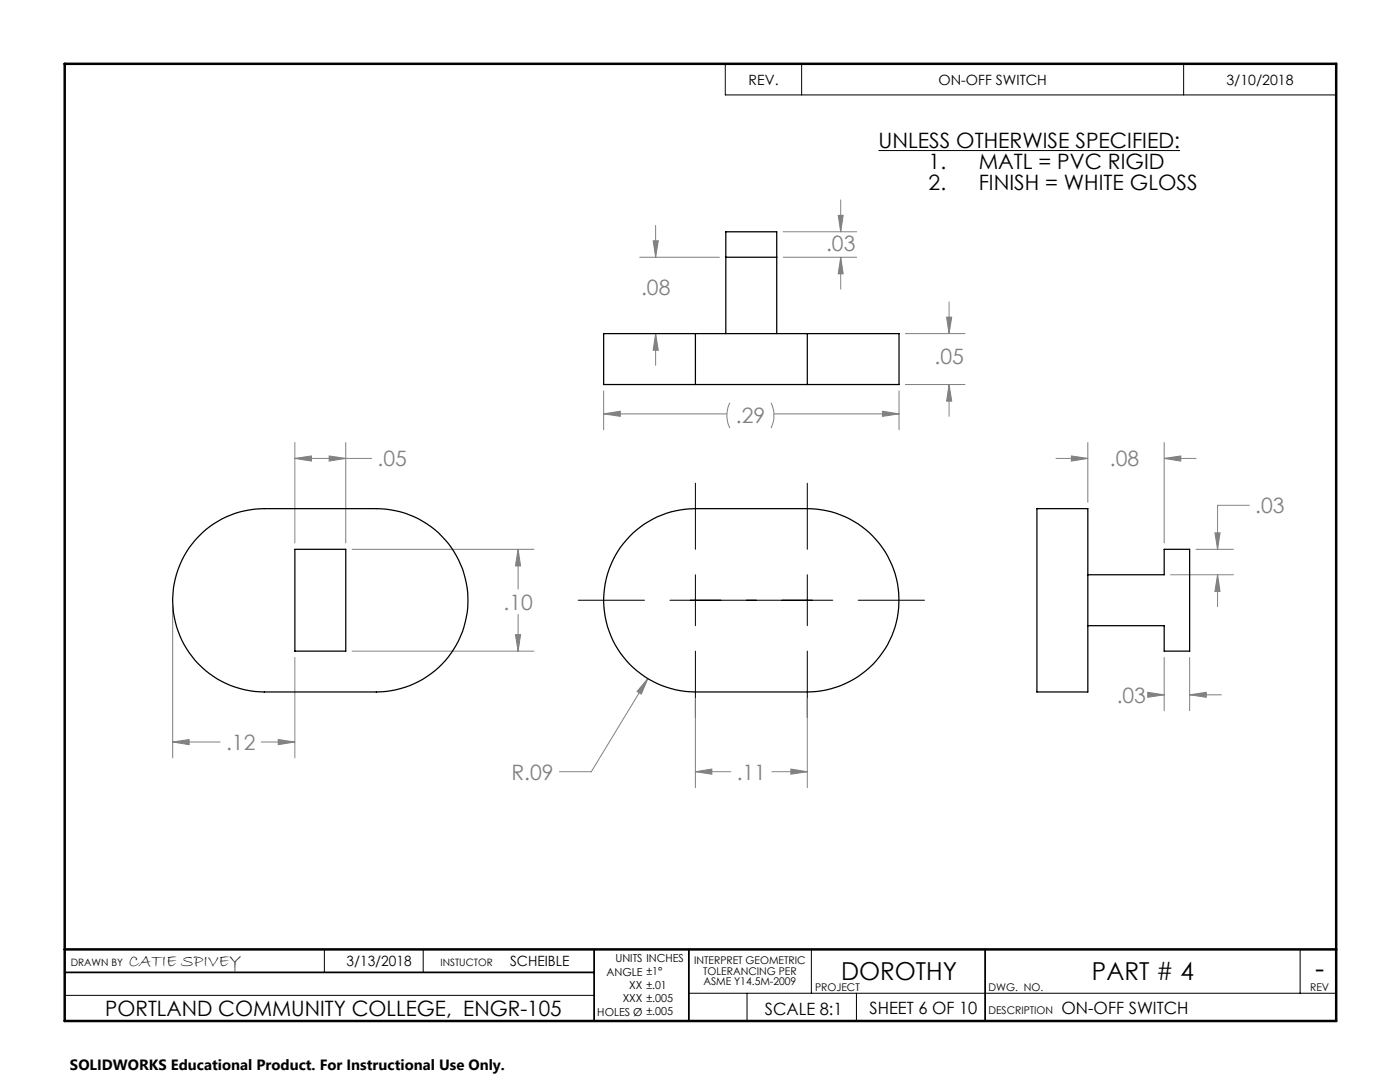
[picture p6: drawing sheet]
<svg xmlns="http://www.w3.org/2000/svg" width="279mm" height="216mm" viewBox="0 0 279 216" stroke-linecap="round" stroke-linejoin="round" font-family="sans-serif">
<g fill="none" stroke="#000" stroke-width=".2">
<path d="M144.7 12.7h122v6.2h-122zM160 12.7v6.2M236.2 12.7v6.2M175.3 30h60.2M138.8 96.4v13.2M161.1 96.4v13.2M115.4 119.8h13.2M133.7 119.8h32.5M138.8 114.7v10.1M161.1 114.7v10.1M171.3 119.8h13.2M138.8 129.9v13.3"/>
<path d="M161.1 129.9v13.3M12.9 198.6h105.7M64.7 189.4v4.6M84.5 189.4v4.6M137.5 198.2h129.2M149.1 198.2v5.5M161.9 189.4v8.8M170.9 198.2v5.5M259.5 189.4v8.8"/>
</g>
<path d="M12.9 194h105.7M118.6 189.4v14.3M137.5 189.4v14.3M196.6 189.4v14.3" fill="none" stroke="#000" stroke-width=".35"/>
<path d="M12.9 12.7h253.8v191h-253.8zM12.9 189.4h253.8" fill="none" stroke="#000" stroke-width=".5"/>
<g fill="none" stroke="#808080" stroke-width=".2">
<path d="M167.8 39.9v6.3M127.7 51.3h15.9M130.4 48h1l-.6 3.3zM130.8 45v6.3M156.3 51.3h14.7M156.3 46.2h14.7M167.3 43h1l-.5 3.2zM167.8 51.3l.5 3.3h-1zM167.8 51.3v6.4M120.5 78v7.8M130.8 66.6l.6 3.3h-1zM130.8 66.6v6.3"/>
<path d="M179.4 78v7.8M180.7 76.7h11.9M180.7 66.6h11.9M188.9 63.3h1l-.5 3.3zM189.4 76.7l.5 3.3h-1zM189.4 60.2v6.4M189.4 76.7v6.4M58.8 91.5l3.4-.5v1zM58.8 91.5h15.4M58.8 88.3v20M65.7 91l3.3 .5-3.3 .5zM69 88.3v20"/>
<path d="M120.5 82.6l3.3-.5v1zM120.5 82.6h24.6M145.7 80.4a5.6 5.6 0 0 0 0 5M153.9 80.4a5.9 5.9 0 0 1 0 5M154.4 82.6h25M176.1 82.1l3.3 .5-3.3 .5zM210.7 91.5h6.4M213.8 91l3.3 .5-3.3 .5zM217.1 88.3v11.9M232.3 91.5l3.4-.5v1zM232.3 88.3v20M232.3 91.5h6.4"/>
<path d="M70.3 109.6h36.3M103.4 109.6l.5 3.3h-1zM103.4 109.6v7.9M233.6 114.7h12.6M238.7 109.6h7.5M242.5 106.3h1l-.5 3.3zM243 114.7l.5 3.3h-1zM243 114.7v6.3M249.3 100.8h-6.3v8.8M34.5 121v30.2M58.8 131.2v20M70.3 129.9h36.3"/>
<path d="M102.9 126.6h1l-.5 3.3zM103.4 122.6v7.3M129.3 135.4l-1.3 3.1-.9-.5zM129.3 135.4l-11.3 18.6h-6.3M138.8 139.3v17.9M161.1 139.3v17.9M229.1 138.1l3.2 .5-3.2 .5zM229.9 138.6h2.4M232.3 131.2v10.6M237.4 138.6l3.3-.5v1zM237.4 131.2v10.6M237.4 138.6h6.4"/>
<path d="M34.5 148.1l3.2-.5v1zM34.5 148.1h9.4M52.1 148.1h6.7M55.5 147.6l3.3 .5-3.3 .5zM138.8 154l3.3-.5v1zM138.8 154h7M154.1 154h7M157.8 153.5l3.3 .5-3.3 .5z"/>
</g>
<path d="M138.8 154l3.3-.5v1zM157.8 153.5l3.3 .5-3.3 .5zM129.3 135.4l-2.2 2.6 .9 .5zM130.4 48h1l-.6 3.3zM130.8 66.6l.6 3.3h-1zM167.3 43h1l-.5 3.2zM167.8 51.3l.5 3.3h-1zM189.4 76.7l.5 3.3h-1zM188.9 63.3h1l-.5 3.3zM176.1 82.1l3.3 .5-3.3 .5zM120.5 82.6l3.3-.5v1zM232.3 91.5l3.4-.5v1zM213.8 91l3.3 .5-3.3 .5zM237.4 138.6l3.3-.5v1zM229.1 138.1l3.2 .5-3.2 .5zM242.5 106.3h1l-.5 3.3zM243 114.7l.5 3.3h-1zM55.5 147.6l3.3 .5-3.3 .5zM34.5 148.1l3.2-.5v1zM102.9 126.6h1l-.5 3.3zM103.4 109.6l.5 3.3h-1zM65.7 91l3.3 .5-3.3 .5zM58.8 91.5l3.4-.5v1z" fill="#808080"/>
<g fill="none" stroke="#000" stroke-width=".25">
<path d="M144.9 51.3h10.1M138.8 66.6h-18.3v10.1h18.3M138.8 66.6v10.1M138.8 76.7h22.3M138.8 66.6h22.3M144.9 66.6v-20.4h10.1v20.4M161.1 66.6h18.3v10.1h-18.3M161.1 66.6v10.1M39.7 107a18.1 18.1 0 0 1 13-5.5h22.4a18.3 18.3 0 0 1 18.3 18.3 18.3 18.3 0 0 1-18.3 18.3h-22.4a18.3 18.3 0 0 1-16.8-11.2 18.3 18.3 0 0 1 3.8-19.9zM58.8 109.6h10.2v20.3h-10.2zM125.7 107a18.1 18.1 0 0 1 13.1-5.5h22.3a18.3 18.3 0 0 1 18.3 18.3 18.3 18.3 0 0 1-18.3 18.3h-22.3a18.3 18.3 0 0 1-16.9-11.2 18.3 18.3 0 0 1 3.8-19.9zM206.9 101.5h10.2v36.6h-10.2z"/>
<path d="M217.1 114.7h15.2v-5.1h5.1v20.3h-5.1v-5.1h-15.2"/>
</g>
<text font-size="5.6" x="262.4" y="195.1">-</text>
<g font-size="4.9">
<text x="167.8" y="195.5">DOROTHY</text>
<text x="217.9" y="195.5">PART # 4</text>
</g>
<g font-size="4.2">
<text x="175.3" y="29.6">UNLESS OTHERWISE SPECIFIED:</text>
<text x="185.3" y="33.8">1.</text>
<text x="195.3" y="33.8">MATL = PVC RIGID</text>
<text x="185.3" y="37.9">2.</text>
<text x="195.3" y="37.9">FINISH = WHITE GLOSS</text>
<text x="21" y="202.7">PORTLAND COMMUNITY COLLEGE, ENGR-105</text>
</g>
<g font-size="4.2" fill="#808080">
<text x="164.9" y="50.2">.03</text>
<text x="127.9" y="58.9">.08</text>
<text x="186.5" y="72.5">.05</text>
<text x="146.9" y="84.5">.29</text>
<text x="75.3" y="93.1">.05</text>
<text x="221.5" y="93.1">.08</text>
<text x="250.5" y="102.4">.03</text>
<text x="100.5" y="121.7">.10</text>
<text x="222.9" y="140.2">.03</text>
<text x="45.1" y="149.7">.12</text>
<text x="102.1" y="155.6">R.09</text>
<text x="147" y="155.6">.11</text>
</g>
<text font-size="3.5" x="25.7" y="192.8">CATIE SPIVEY</text>
<g font-size="3.4">
<text x="152.7" y="202.6">SCALE 8:1</text>
<text x="173.5" y="202.3">SHEET 6 OF 10</text>
<text x="211.8" y="202.3">ON-OFF SWITCH</text>
</g>
<text font-size="3" x="14" y="213.5">SOLIDWORKS Educational Product. For Instructional Use Only.</text>
<g font-size="2.8">
<text x="149.4" y="16.9">REV.</text>
<text x="187.3" y="16.9">ON-OFF SWITCH</text>
<text x="244.8" y="16.9">3/10/2018</text>
<text x="69.2" y="192.8">3/13/2018</text>
<text x="101.8" y="192.8">SCHEIBLE</text>
</g>
<g font-size="2.2">
<text x="121" y="194.7">ANGLE ±1°</text>
<text x="122.8" y="192">UNITS INCHES</text>
<text x="125.6" y="197.3">XX ±.01</text>
<text x="119.2" y="202.6">HOLES Ø ±.005</text>
<text x="124.3" y="200">XXX ±.005</text>
</g>
<g font-size="2.1">
<text x="138.5" y="192.4">INTERPRET GEOMETRIC</text>
<text x="140.3" y="194.5">TOLERANCING PER</text>
<text x="140.4" y="196.6">ASME Y14.5M-2009</text>
<text x="162.7" y="197.8">PROJECT</text>
<text x="197.2" y="197.8">DWG. NO.</text>
<text x="261.4" y="197.7">REV</text>
<text x="197.2" y="202.3">DESCRIPTION</text>
</g>
<g font-size="2">
<text x="14.1" y="192.8">DRAWN BY</text>
<text x="87.9" y="192.8">INSTUCTOR</text>
</g>
</svg>
